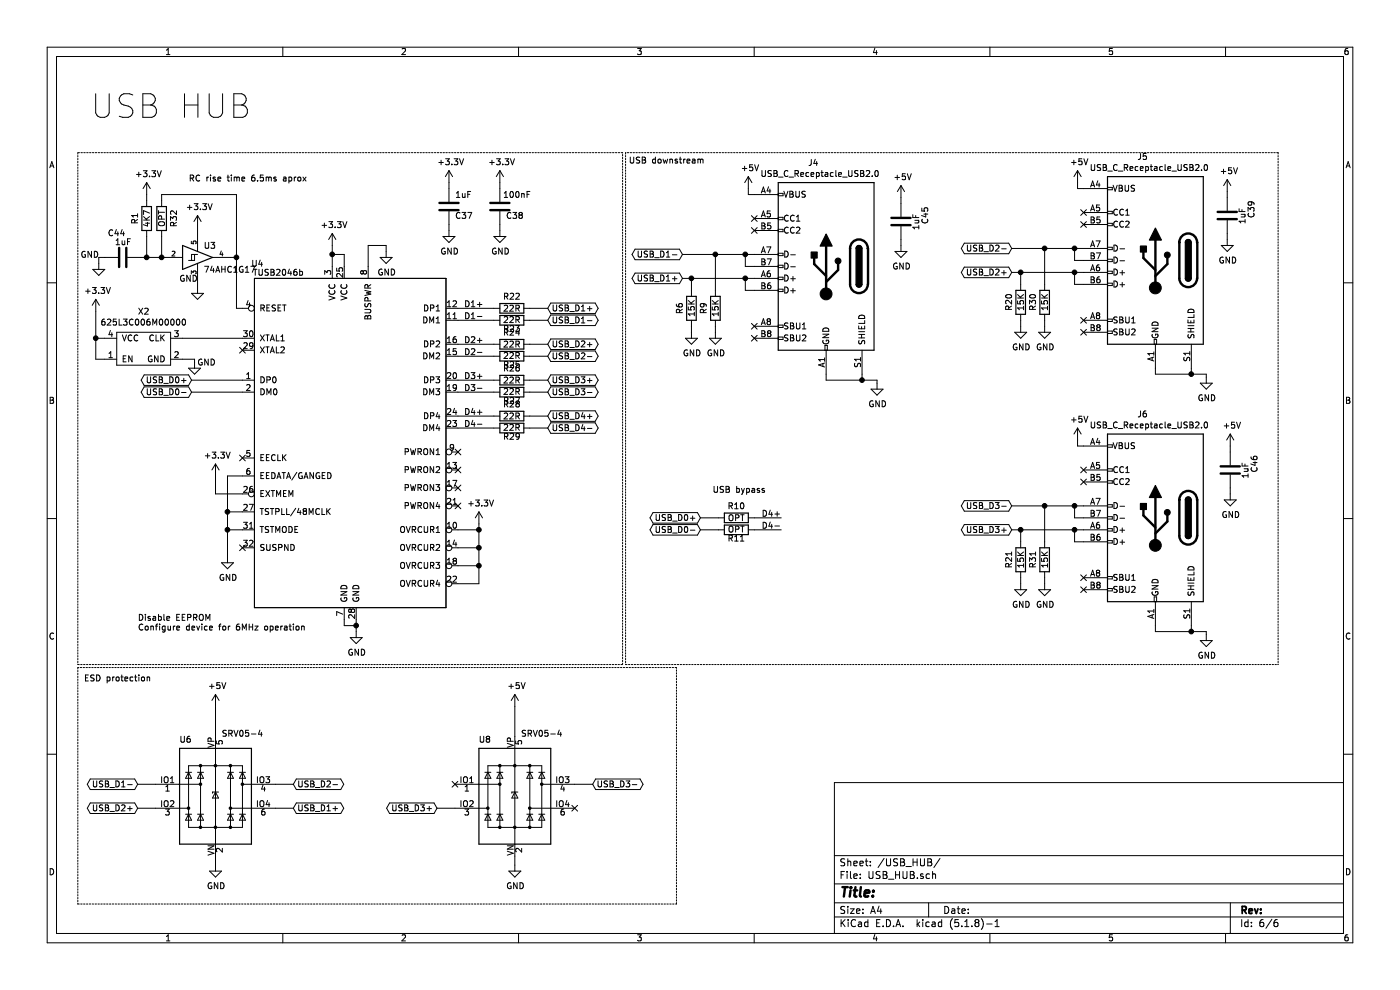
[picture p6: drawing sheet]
EESchema Schematic File Version 4
EELAYER 30 0
EELAYER END
$Descr A4 11693 8268
encoding utf-8
Sheet 6 6
Title ""
Date ""
Rev ""
Comp ""
Comment1 ""
Comment2 ""
Comment3 ""
Comment4 ""
$EndDescr
Text Notes 750  1000 0    197  ~ 0
USB HUB
$Comp
L power:+3.3V #PWR?
U 1 1
P 2775 2050
AR Path="/6114D32E/624972C2" Ref="#PWR?"  Part="1" 
AR Path="/6247A5CE/624972C2" Ref="#PWR0185"  Part="1" 
F 0 "#PWR0185" H 2775 1900 50  0001 C CNN
F 1 "+3.3V" H 2790 2223 50  0000 C CNN
F 2 "" H 2775 2050 50  0001 C CNN
F 3 "" H 2775 2050 50  0001 C CNN
	1    2775 2050
	1    0    0    -1  
$EndComp
Wire Wire Line
	2775 2125 2775 2225
Wire Wire Line
	2875 2125 2875 2225
Text GLabel 1600 3275 0    50   BiDi ~ 0
USB_D0-
Text GLabel 1600 3175 0    50   BiDi ~ 0
USB_D0+
Wire Wire Line
	1600 3175 2025 3175
Wire Wire Line
	2025 3275 1600 3275
Wire Wire Line
	2875 2125 2775 2125
$Comp
L power:GND #PWR?
U 1 1
P 2975 5275
AR Path="/6114D32E/624972ED" Ref="#PWR?"  Part="1" 
AR Path="/6247A5CE/624972ED" Ref="#PWR0187"  Part="1" 
F 0 "#PWR0187" H 2975 5025 50  0001 C CNN
F 1 "GND" H 2980 5102 50  0000 C CNN
F 2 "" H 2975 5275 50  0001 C CNN
F 3 "" H 2975 5275 50  0001 C CNN
	1    2975 5275
	1    0    0    -1  
$EndComp
Wire Wire Line
	2875 5175 2875 5225
Wire Wire Line
	2875 5225 2975 5225
Wire Wire Line
	2975 5225 2975 5275
Wire Wire Line
	2975 5225 2975 5175
Connection ~ 2975 5225
$Comp
L power:+3.3V #PWR?
U 1 1
P 1800 3975
AR Path="/6114D32E/624972F8" Ref="#PWR?"  Part="1" 
AR Path="/6247A5CE/624972F8" Ref="#PWR0188"  Part="1" 
F 0 "#PWR0188" H 1800 3825 50  0001 C CNN
F 1 "+3.3V" H 1815 4148 50  0000 C CNN
F 2 "" H 1800 3975 50  0001 C CNN
F 3 "" H 1800 3975 50  0001 C CNN
	1    1800 3975
	1    0    0    -1  
$EndComp
Wire Wire Line
	2025 4125 1800 4125
$Comp
L custom_parts_library:TUSB2046b U?
U 1 1
P 2125 5075
AR Path="/6114D32E/62497307" Ref="U?"  Part="1" 
AR Path="/6247A5CE/62497307" Ref="U4"  Part="1" 
F 0 "U4" H 2150 7950 50  0000 C CNN
F 1 "TUSB2046b" H 2325 7875 50  0000 C CNN
F 2 "custom_footprint_library:TUSB2046b" H 2125 7975 50  0001 C CNN
F 3 "" H 2125 7975 50  0001 C CNN
	1    2125 5075
	1    0    0    -1  
$EndComp
NoConn ~ 2025 4575
NoConn ~ 2025 3825
$Comp
L power:GND #PWR?
U 1 1
P 1900 4650
AR Path="/6114D32E/6249731E" Ref="#PWR?"  Part="1" 
AR Path="/6247A5CE/6249731E" Ref="#PWR0190"  Part="1" 
F 0 "#PWR0190" H 1900 4400 50  0001 C CNN
F 1 "GND" H 1905 4477 50  0000 C CNN
F 2 "" H 1900 4650 50  0001 C CNN
F 3 "" H 1900 4650 50  0001 C CNN
	1    1900 4650
	1    0    0    -1  
$EndComp
Wire Wire Line
	1900 4650 1900 4425
Wire Wire Line
	1900 4425 2025 4425
Wire Wire Line
	1900 4275 1900 4425
Connection ~ 1900 4425
Text Notes 1150 5275 0    50   ~ 0
Disable EEPROM\nConfigure device for 6MHz operation
$Comp
L Device:R R?
U 1 1
P 4275 2675
AR Path="/6114D32E/62497343" Ref="R?"  Part="1" 
AR Path="/6247A5CE/62497343" Ref="R23"  Part="1" 
F 0 "R23" V 4200 2675 50  0000 C CNN
F 1 "22R" V 4275 2675 50  0000 C CNN
F 2 "resistor_smd:R_0603_1608Metric" V 4205 2675 50  0001 C CNN
F 3 "~" H 4275 2675 50  0001 C CNN
	1    4275 2675
	0    1    -1   0   
$EndComp
Wire Wire Line
	3825 2575 4125 2575
Wire Wire Line
	3825 2675 4125 2675
Wire Wire Line
	4425 2575 4575 2575
Wire Wire Line
	4425 2675 4575 2675
$Comp
L Device:R R?
U 1 1
P 4275 2875
AR Path="/6114D32E/6249734F" Ref="R?"  Part="1" 
AR Path="/6247A5CE/6249734F" Ref="R24"  Part="1" 
F 0 "R24" V 4175 2875 50  0000 C CNN
F 1 "22R" V 4275 2875 50  0000 C CNN
F 2 "resistor_smd:R_0603_1608Metric" V 4205 2875 50  0001 C CNN
F 3 "~" H 4275 2875 50  0001 C CNN
	1    4275 2875
	0    1    1    0   
$EndComp
$Comp
L Device:R R?
U 1 1
P 4275 2975
AR Path="/6114D32E/62497355" Ref="R?"  Part="1" 
AR Path="/6247A5CE/62497355" Ref="R25"  Part="1" 
F 0 "R25" V 4200 2975 50  0000 C CNN
F 1 "22R" V 4275 2975 50  0000 C CNN
F 2 "resistor_smd:R_0603_1608Metric" V 4205 2975 50  0001 C CNN
F 3 "~" H 4275 2975 50  0001 C CNN
	1    4275 2975
	0    1    -1   0   
$EndComp
Wire Wire Line
	3825 2875 4125 2875
Wire Wire Line
	3825 2975 4125 2975
Wire Wire Line
	4425 2875 4575 2875
Wire Wire Line
	4425 2975 4575 2975
$Comp
L Device:R R?
U 1 1
P 4275 3175
AR Path="/6114D32E/62497361" Ref="R?"  Part="1" 
AR Path="/6247A5CE/62497361" Ref="R26"  Part="1" 
F 0 "R26" V 4175 3175 50  0000 C CNN
F 1 "22R" V 4275 3175 50  0000 C CNN
F 2 "resistor_smd:R_0603_1608Metric" V 4205 3175 50  0001 C CNN
F 3 "~" H 4275 3175 50  0001 C CNN
	1    4275 3175
	0    1    1    0   
$EndComp
$Comp
L Device:R R?
U 1 1
P 4275 3275
AR Path="/6114D32E/62497367" Ref="R?"  Part="1" 
AR Path="/6247A5CE/62497367" Ref="R27"  Part="1" 
F 0 "R27" V 4200 3275 50  0000 C CNN
F 1 "22R" V 4275 3275 50  0000 C CNN
F 2 "resistor_smd:R_0603_1608Metric" V 4205 3275 50  0001 C CNN
F 3 "~" H 4275 3275 50  0001 C CNN
	1    4275 3275
	0    1    -1   0   
$EndComp
Wire Wire Line
	3825 3175 4125 3175
Wire Wire Line
	3825 3275 4125 3275
Wire Wire Line
	4425 3175 4575 3175
Wire Wire Line
	4425 3275 4575 3275
Text GLabel 4575 3475 2    50   BiDi ~ 0
USB_D4+
$Comp
L Device:R R?
U 1 1
P 4275 3475
AR Path="/6114D32E/62497373" Ref="R?"  Part="1" 
AR Path="/6247A5CE/62497373" Ref="R28"  Part="1" 
F 0 "R28" V 4175 3475 50  0000 C CNN
F 1 "22R" V 4275 3475 50  0000 C CNN
F 2 "resistor_smd:R_0603_1608Metric" V 4205 3475 50  0001 C CNN
F 3 "~" H 4275 3475 50  0001 C CNN
	1    4275 3475
	0    1    1    0   
$EndComp
$Comp
L Device:R R?
U 1 1
P 4275 3575
AR Path="/6114D32E/62497379" Ref="R?"  Part="1" 
AR Path="/6247A5CE/62497379" Ref="R29"  Part="1" 
F 0 "R29" V 4200 3575 50  0000 C CNN
F 1 "22R" V 4275 3575 50  0000 C CNN
F 2 "resistor_smd:R_0603_1608Metric" V 4205 3575 50  0001 C CNN
F 3 "~" H 4275 3575 50  0001 C CNN
	1    4275 3575
	0    1    -1   0   
$EndComp
Wire Wire Line
	3825 3475 4125 3475
Wire Wire Line
	3825 3575 4125 3575
Wire Wire Line
	4425 3475 4575 3475
Wire Wire Line
	4425 3575 4575 3575
Text Label 3875 2575 0    50   ~ 0
D1+
Text Label 3875 2675 0    50   ~ 0
D1-
Text Label 3875 2875 0    50   ~ 0
D2+
Text Label 3875 2975 0    50   ~ 0
D2-
Text Label 3875 3175 0    50   ~ 0
D3+
Text Label 3875 3275 0    50   ~ 0
D3-
Text Label 3875 3475 0    50   ~ 0
D4+
Text Label 3875 3575 0    50   ~ 0
D4-
$Comp
L Connector:USB_C_Receptacle_USB2.0 J?
U 1 1
P 6900 2225
AR Path="/6114D32E/624A391B" Ref="J?"  Part="1" 
AR Path="/6247A5CE/624A391B" Ref="J4"  Part="1" 
F 0 "J4" H 7007 3092 50  0000 C CNN
F 1 "USB_C_Receptacle_USB2.0" H 6950 3000 50  0000 C CNN
F 2 "Connector_USB:USB_C_Receptacle_GCT_USB4085" H 7050 2225 50  0001 C CNN
F 3 "https://www.usb.org/sites/default/files/documents/usb_type-c.zip" H 7050 2225 50  0001 C CNN
	1    6900 2225
	-1   0    0    -1  
$EndComp
$Comp
L Power_Protection:SRV05-4 U?
U 1 1
P 1800 6650
AR Path="/6114D32E/624A3975" Ref="U?"  Part="1" 
AR Path="/6247A5CE/624A3975" Ref="U6"  Part="1" 
F 0 "U6" H 1550 7125 50  0000 C CNN
F 1 "SRV05-4" H 2025 7175 50  0000 C CNN
F 2 "Package_TO_SOT_SMD:SOT-23-6" H 2500 6200 50  0001 C CNN
F 3 "http://www.onsemi.com/pub/Collateral/SRV05-4-D.PDF" H 1800 6650 50  0001 C CNN
	1    1800 6650
	1    0    0    -1  
$EndComp
$Comp
L Connector:USB_C_Receptacle_USB2.0 J?
U 1 1
P 9650 2175
AR Path="/6114D32E/624CC09C" Ref="J?"  Part="1" 
AR Path="/6247A5CE/624CC09C" Ref="J5"  Part="1" 
F 0 "J5" H 9757 3042 50  0000 C CNN
F 1 "USB_C_Receptacle_USB2.0" H 9700 2950 50  0000 C CNN
F 2 "Connector_USB:USB_C_Receptacle_GCT_USB4085" H 9800 2175 50  0001 C CNN
F 3 "https://www.usb.org/sites/default/files/documents/usb_type-c.zip" H 9800 2175 50  0001 C CNN
	1    9650 2175
	-1   0    0    -1  
$EndComp
$Comp
L Connector:USB_C_Receptacle_USB2.0 J?
U 1 1
P 9650 4325
AR Path="/6114D32E/624CD6C9" Ref="J?"  Part="1" 
AR Path="/6247A5CE/624CD6C9" Ref="J6"  Part="1" 
F 0 "J6" H 9757 5192 50  0000 C CNN
F 1 "USB_C_Receptacle_USB2.0" H 9700 5100 50  0000 C CNN
F 2 "Connector_USB:USB_C_Receptacle_GCT_USB4085" H 9800 4325 50  0001 C CNN
F 3 "https://www.usb.org/sites/default/files/documents/usb_type-c.zip" H 9800 4325 50  0001 C CNN
	1    9650 4325
	-1   0    0    -1  
$EndComp
Wire Wire Line
	6300 2425 6225 2425
Wire Wire Line
	6225 2425 6225 2325
Wire Wire Line
	6225 2325 6300 2325
Wire Wire Line
	6300 2225 6225 2225
Wire Wire Line
	6225 2225 6225 2125
Wire Wire Line
	6225 2125 6300 2125
Wire Wire Line
	5700 2125 5975 2125
Connection ~ 6225 2125
Wire Wire Line
	5700 2325 5775 2325
Connection ~ 6225 2325
NoConn ~ 6300 2725
NoConn ~ 6300 2825
$Comp
L power:GND #PWR?
U 1 1
P 7325 3200
AR Path="/6114D32E/611BBF24" Ref="#PWR?"  Part="1" 
AR Path="/6247A5CE/611BBF24" Ref="#PWR0192"  Part="1" 
F 0 "#PWR0192" H 7325 2950 50  0001 C CNN
F 1 "GND" H 7330 3027 50  0000 C CNN
F 2 "" H 7325 3200 50  0001 C CNN
F 3 "" H 7325 3200 50  0001 C CNN
	1    7325 3200
	1    0    0    -1  
$EndComp
Wire Wire Line
	6900 3125 6900 3175
Wire Wire Line
	7200 3125 7200 3175
Wire Wire Line
	6900 3175 7200 3175
Connection ~ 7200 3175
Wire Wire Line
	7200 3175 7325 3175
Wire Wire Line
	7325 3200 7325 3175
$Comp
L power:GND #PWR?
U 1 1
P 10075 3150
AR Path="/6114D32E/611D3639" Ref="#PWR?"  Part="1" 
AR Path="/6247A5CE/611D3639" Ref="#PWR0195"  Part="1" 
F 0 "#PWR0195" H 10075 2900 50  0001 C CNN
F 1 "GND" H 10080 2977 50  0000 C CNN
F 2 "" H 10075 3150 50  0001 C CNN
F 3 "" H 10075 3150 50  0001 C CNN
	1    10075 3150
	1    0    0    -1  
$EndComp
Wire Wire Line
	9650 3075 9650 3125
Wire Wire Line
	9950 3075 9950 3125
Wire Wire Line
	9650 3125 9950 3125
Connection ~ 9950 3125
Wire Wire Line
	9950 3125 10075 3125
Wire Wire Line
	10075 3150 10075 3125
$Comp
L power:GND #PWR?
U 1 1
P 10075 5300
AR Path="/6114D32E/611D61D5" Ref="#PWR?"  Part="1" 
AR Path="/6247A5CE/611D61D5" Ref="#PWR0196"  Part="1" 
F 0 "#PWR0196" H 10075 5050 50  0001 C CNN
F 1 "GND" H 10080 5127 50  0000 C CNN
F 2 "" H 10075 5300 50  0001 C CNN
F 3 "" H 10075 5300 50  0001 C CNN
	1    10075 5300
	1    0    0    -1  
$EndComp
Wire Wire Line
	9650 5225 9650 5275
Wire Wire Line
	9950 5225 9950 5275
Wire Wire Line
	9650 5275 9950 5275
Connection ~ 9950 5275
Wire Wire Line
	9950 5275 10075 5275
Wire Wire Line
	10075 5300 10075 5275
NoConn ~ 9050 4925
NoConn ~ 9050 4825
NoConn ~ 9050 2675
NoConn ~ 9050 2775
Wire Wire Line
	9050 2375 8975 2375
Wire Wire Line
	8975 2375 8975 2275
Wire Wire Line
	8975 2275 9050 2275
Wire Wire Line
	9050 2175 8975 2175
Wire Wire Line
	8975 2175 8975 2075
Wire Wire Line
	8975 2075 9050 2075
Wire Wire Line
	8450 2075 8725 2075
Connection ~ 8975 2075
Wire Wire Line
	8450 2275 8525 2275
Connection ~ 8975 2275
Wire Wire Line
	9050 4525 8975 4525
Wire Wire Line
	8975 4525 8975 4425
Wire Wire Line
	8975 4425 9050 4425
Wire Wire Line
	9050 4325 8975 4325
Wire Wire Line
	8975 4325 8975 4225
Wire Wire Line
	8975 4225 9050 4225
Wire Wire Line
	8450 4225 8725 4225
Connection ~ 8975 4225
Wire Wire Line
	8450 4425 8525 4425
Connection ~ 8975 4425
$Comp
L power:GND #PWR?
U 1 1
P 1800 7225
AR Path="/6114D32E/612486D5" Ref="#PWR?"  Part="1" 
AR Path="/6247A5CE/612486D5" Ref="#PWR0197"  Part="1" 
F 0 "#PWR0197" H 1800 6975 50  0001 C CNN
F 1 "GND" H 1805 7052 50  0000 C CNN
F 2 "" H 1800 7225 50  0001 C CNN
F 3 "" H 1800 7225 50  0001 C CNN
	1    1800 7225
	1    0    0    -1  
$EndComp
Wire Wire Line
	1800 7225 1800 7150
$Comp
L power:GND #PWR?
U 1 1
P 4300 7225
AR Path="/6114D32E/61250FCD" Ref="#PWR?"  Part="1" 
AR Path="/6247A5CE/61250FCD" Ref="#PWR0199"  Part="1" 
F 0 "#PWR0199" H 4300 6975 50  0001 C CNN
F 1 "GND" H 4305 7052 50  0000 C CNN
F 2 "" H 4300 7225 50  0001 C CNN
F 3 "" H 4300 7225 50  0001 C CNN
	1    4300 7225
	1    0    0    -1  
$EndComp
Wire Wire Line
	4300 7225 4300 7150
Wire Wire Line
	1300 6550 1150 6550
Wire Wire Line
	2300 6750 2450 6750
Wire Wire Line
	2300 6550 2450 6550
Wire Wire Line
	4800 6550 4950 6550
Wire Wire Line
	3800 6750 3650 6750
$Comp
L custom_parts_library:625L3C006M00000 X2
U 1 1
P 1200 2900
F 0 "X2" H 1200 3200 50  0000 C CNN
F 1 "625L3C006M00000" H 1200 3109 50  0000 C CNN
F 2 "custom_footprint_library:625L3C006M00000" H 820 3215 50  0001 C CNN
F 3 "" H 820 3215 50  0001 C CNN
	1    1200 2900
	1    0    0    -1  
$EndComp
Wire Wire Line
	1525 2825 2025 2825
NoConn ~ 2025 2925
$Comp
L power:+3.3V #PWR?
U 1 1
P 800 2600
AR Path="/6114D32E/6129B5CF" Ref="#PWR?"  Part="1" 
AR Path="/6247A5CE/6129B5CF" Ref="#PWR016"  Part="1" 
F 0 "#PWR016" H 800 2450 50  0001 C CNN
F 1 "+3.3V" H 815 2773 50  0000 C CNN
F 2 "" H 800 2600 50  0001 C CNN
F 3 "" H 800 2600 50  0001 C CNN
	1    800  2600
	1    0    0    -1  
$EndComp
Wire Wire Line
	800  2825 875  2825
$Comp
L power:GND #PWR?
U 1 1
P 1625 3025
AR Path="/6114D32E/612B274E" Ref="#PWR?"  Part="1" 
AR Path="/6247A5CE/612B274E" Ref="#PWR017"  Part="1" 
F 0 "#PWR017" H 1625 2775 50  0001 C CNN
F 1 "GND" H 1725 3025 50  0000 C CNN
F 2 "" H 1625 3025 50  0001 C CNN
F 3 "" H 1625 3025 50  0001 C CNN
	1    1625 3025
	1    0    0    -1  
$EndComp
Wire Wire Line
	1525 3000 1625 3000
Wire Wire Line
	1625 3000 1625 3025
NoConn ~ 3825 4225
Wire Wire Line
	800  2600 800  2825
Wire Wire Line
	875  3000 800  3000
Wire Wire Line
	800  3000 800  2825
Connection ~ 800  2825
$Comp
L power:+3.3V #PWR?
U 1 1
P 4000 4375
AR Path="/6114D32E/61BEF267" Ref="#PWR?"  Part="1" 
AR Path="/6247A5CE/61BEF267" Ref="#PWR0149"  Part="1" 
F 0 "#PWR0149" H 4000 4225 50  0001 C CNN
F 1 "+3.3V" H 4015 4548 50  0000 C CNN
F 2 "" H 4000 4375 50  0001 C CNN
F 3 "" H 4000 4375 50  0001 C CNN
	1    4000 4375
	1    0    0    -1  
$EndComp
$Comp
L Device:C C?
U 1 1
P 1025 2150
AR Path="/61D5DC51" Ref="C?"  Part="1" 
AR Path="/60D44BDB/61D5DC51" Ref="C?"  Part="1" 
AR Path="/62022D96/61D5DC51" Ref="C?"  Part="1" 
AR Path="/6247A5CE/61D5DC51" Ref="C44"  Part="1" 
F 0 "C44" V 1225 2125 50  0000 L CNN
F 1 "1uF" V 1150 2075 50  0000 L CNN
F 2 "Capacitor_smd:C_0603_1608Metric" H 1063 2000 50  0001 C CNN
F 3 "~" H 1025 2150 50  0001 C CNN
	1    1025 2150
	0    -1   -1   0   
$EndComp
$Comp
L Device:R R?
U 1 1
P 1225 1825
AR Path="/6114D32E/61D630DD" Ref="R?"  Part="1" 
AR Path="/6247A5CE/61D630DD" Ref="R1"  Part="1" 
F 0 "R1" V 1125 1825 50  0000 C CNN
F 1 "4K7" V 1225 1825 50  0000 C CNN
F 2 "resistor_smd:R_0603_1608Metric" V 1155 1825 50  0001 C CNN
F 3 "~" H 1225 1825 50  0001 C CNN
	1    1225 1825
	1    0    0    1   
$EndComp
Wire Wire Line
	1175 2150 1225 2150
Wire Wire Line
	1225 1975 1225 2150
Connection ~ 1225 2150
$Comp
L power:+3.3V #PWR?
U 1 1
P 1225 1625
AR Path="/6114D32E/61D6EEE5" Ref="#PWR?"  Part="1" 
AR Path="/6247A5CE/61D6EEE5" Ref="#PWR0186"  Part="1" 
F 0 "#PWR0186" H 1225 1475 50  0001 C CNN
F 1 "+3.3V" H 1240 1798 50  0000 C CNN
F 2 "" H 1225 1625 50  0001 C CNN
F 3 "" H 1225 1625 50  0001 C CNN
	1    1225 1625
	1    0    0    -1  
$EndComp
Wire Wire Line
	1225 1625 1225 1675
$Comp
L power:GND #PWR?
U 1 1
P 825 2200
AR Path="/6114D32E/61D75420" Ref="#PWR?"  Part="1" 
AR Path="/6247A5CE/61D75420" Ref="#PWR0240"  Part="1" 
F 0 "#PWR0240" H 825 1950 50  0001 C CNN
F 1 "GND" H 750 2275 50  0000 C CNN
F 2 "" H 825 2200 50  0001 C CNN
F 3 "" H 825 2200 50  0001 C CNN
	1    825  2200
	1    0    0    -1  
$EndComp
Wire Wire Line
	825  2200 825  2150
Wire Wire Line
	825  2150 875  2150
Text Notes 1575 1525 0    50   ~ 0
RC rise time 6.5ms aprox
Text GLabel 4575 3575 2    50   BiDi ~ 0
USB_D4-
Text GLabel 4575 2575 2    50   BiDi ~ 0
USB_D1+
Text GLabel 4575 2675 2    50   BiDi ~ 0
USB_D1-
Text GLabel 4575 2875 2    50   BiDi ~ 0
USB_D2+
Text GLabel 4575 2975 2    50   BiDi ~ 0
USB_D2-
Text GLabel 4575 3175 2    50   BiDi ~ 0
USB_D3+
Text GLabel 4575 3275 2    50   BiDi ~ 0
USB_D3-
Text GLabel 5700 2325 0    50   BiDi ~ 0
USB_D1+
Text GLabel 5700 2125 0    50   BiDi ~ 0
USB_D1-
Text GLabel 8450 2275 0    50   BiDi ~ 0
USB_D2+
Text GLabel 8450 2075 0    50   BiDi ~ 0
USB_D2-
Text GLabel 8450 4425 0    50   BiDi ~ 0
USB_D3+
Text GLabel 8450 4225 0    50   BiDi ~ 0
USB_D3-
Text GLabel 2450 6750 2    50   BiDi ~ 0
USB_D1+
Text GLabel 1150 6550 0    50   BiDi ~ 0
USB_D1-
Text GLabel 2450 6550 2    50   BiDi ~ 0
USB_D2-
Text GLabel 3650 6750 0    50   BiDi ~ 0
USB_D3+
Text GLabel 4950 6550 2    50   BiDi ~ 0
USB_D3-
$Comp
L Power_Protection:SRV05-4 U?
U 1 1
P 4300 6650
AR Path="/6114D32E/61242FBB" Ref="U?"  Part="1" 
AR Path="/6247A5CE/61242FBB" Ref="U8"  Part="1" 
F 0 "U8" H 4050 7125 50  0000 C CNN
F 1 "SRV05-4" H 4525 7175 50  0000 C CNN
F 2 "Package_TO_SOT_SMD:SOT-23-6" H 5000 6200 50  0001 C CNN
F 3 "http://www.onsemi.com/pub/Collateral/SRV05-4-D.PDF" H 4300 6650 50  0001 C CNN
	1    4300 6650
	1    0    0    -1  
$EndComp
NoConn ~ 4800 6750
NoConn ~ 3800 6550
Wire Wire Line
	3825 4875 4000 4875
Wire Wire Line
	4000 4875 4000 4725
Wire Wire Line
	3825 4725 4000 4725
Connection ~ 4000 4725
Wire Wire Line
	3825 4575 4000 4575
Wire Wire Line
	4000 4375 4000 4425
Connection ~ 4000 4575
Wire Wire Line
	4000 4575 4000 4725
Wire Wire Line
	3825 4425 4000 4425
Connection ~ 4000 4425
Wire Wire Line
	4000 4425 4000 4575
NoConn ~ 3825 3775
NoConn ~ 3825 3925
NoConn ~ 3825 4075
$Comp
L power:+5V #PWR?
U 1 1
P 1800 5900
AR Path="/61FE17A4" Ref="#PWR?"  Part="1" 
AR Path="/60D44BDB/61FE17A4" Ref="#PWR?"  Part="1" 
AR Path="/60D99CF5/61FE17A4" Ref="#PWR?"  Part="1" 
AR Path="/6114D32E/61FE17A4" Ref="#PWR?"  Part="1" 
AR Path="/6247A5CE/61FE17A4" Ref="#PWR022"  Part="1" 
F 0 "#PWR022" H 1800 5750 50  0001 C CNN
F 1 "+5V" H 1815 6073 50  0000 C CNN
F 2 "" H 1800 5900 50  0001 C CNN
F 3 "" H 1800 5900 50  0001 C CNN
	1    1800 5900
	1    0    0    -1  
$EndComp
$Comp
L power:+5V #PWR?
U 1 1
P 4300 5900
AR Path="/61FEA2EC" Ref="#PWR?"  Part="1" 
AR Path="/60D44BDB/61FEA2EC" Ref="#PWR?"  Part="1" 
AR Path="/60D99CF5/61FEA2EC" Ref="#PWR?"  Part="1" 
AR Path="/6114D32E/61FEA2EC" Ref="#PWR?"  Part="1" 
AR Path="/6247A5CE/61FEA2EC" Ref="#PWR024"  Part="1" 
F 0 "#PWR024" H 4300 5750 50  0001 C CNN
F 1 "+5V" H 4315 6073 50  0000 C CNN
F 2 "" H 4300 5900 50  0001 C CNN
F 3 "" H 4300 5900 50  0001 C CNN
	1    4300 5900
	1    0    0    -1  
$EndComp
$Comp
L power:+5V #PWR?
U 1 1
P 6250 1575
AR Path="/61FEEF0F" Ref="#PWR?"  Part="1" 
AR Path="/60D44BDB/61FEEF0F" Ref="#PWR?"  Part="1" 
AR Path="/60D99CF5/61FEEF0F" Ref="#PWR?"  Part="1" 
AR Path="/6114D32E/61FEEF0F" Ref="#PWR?"  Part="1" 
AR Path="/6247A5CE/61FEEF0F" Ref="#PWR025"  Part="1" 
F 0 "#PWR025" H 6250 1425 50  0001 C CNN
F 1 "+5V" H 6265 1748 50  0000 C CNN
F 2 "" H 6250 1575 50  0001 C CNN
F 3 "" H 6250 1575 50  0001 C CNN
	1    6250 1575
	1    0    0    -1  
$EndComp
Wire Wire Line
	6250 1575 6250 1625
Wire Wire Line
	6250 1625 6300 1625
$Comp
L power:+5V #PWR?
U 1 1
P 9000 1525
AR Path="/61FF7BC1" Ref="#PWR?"  Part="1" 
AR Path="/60D44BDB/61FF7BC1" Ref="#PWR?"  Part="1" 
AR Path="/60D99CF5/61FF7BC1" Ref="#PWR?"  Part="1" 
AR Path="/6114D32E/61FF7BC1" Ref="#PWR?"  Part="1" 
AR Path="/6247A5CE/61FF7BC1" Ref="#PWR037"  Part="1" 
F 0 "#PWR037" H 9000 1375 50  0001 C CNN
F 1 "+5V" H 9015 1698 50  0000 C CNN
F 2 "" H 9000 1525 50  0001 C CNN
F 3 "" H 9000 1525 50  0001 C CNN
	1    9000 1525
	1    0    0    -1  
$EndComp
Wire Wire Line
	9000 1525 9000 1575
Wire Wire Line
	9000 1575 9050 1575
$Comp
L power:+5V #PWR?
U 1 1
P 9000 3675
AR Path="/61FFC3AF" Ref="#PWR?"  Part="1" 
AR Path="/60D44BDB/61FFC3AF" Ref="#PWR?"  Part="1" 
AR Path="/60D99CF5/61FFC3AF" Ref="#PWR?"  Part="1" 
AR Path="/6114D32E/61FFC3AF" Ref="#PWR?"  Part="1" 
AR Path="/6247A5CE/61FFC3AF" Ref="#PWR038"  Part="1" 
F 0 "#PWR038" H 9000 3525 50  0001 C CNN
F 1 "+5V" H 9015 3848 50  0000 C CNN
F 2 "" H 9000 3675 50  0001 C CNN
F 3 "" H 9000 3675 50  0001 C CNN
	1    9000 3675
	1    0    0    -1  
$EndComp
Wire Wire Line
	9000 3675 9000 3725
Wire Wire Line
	9000 3725 9050 3725
Wire Wire Line
	4300 5900 4300 6150
Wire Wire Line
	1800 5900 1800 6150
$Comp
L Device:C C?
U 1 1
P 7525 1850
AR Path="/6201AD7D" Ref="C?"  Part="1" 
AR Path="/60D44BDB/6201AD7D" Ref="C?"  Part="1" 
AR Path="/62022D96/6201AD7D" Ref="C?"  Part="1" 
AR Path="/6247A5CE/6201AD7D" Ref="C45"  Part="1" 
F 0 "C45" V 7725 1825 50  0000 L CNN
F 1 "1uF" V 7650 1775 50  0000 L CNN
F 2 "Capacitor_smd:C_0603_1608Metric" H 7563 1700 50  0001 C CNN
F 3 "~" H 7525 1850 50  0001 C CNN
	1    7525 1850
	1    0    0    -1  
$EndComp
$Comp
L power:+5V #PWR?
U 1 1
P 7525 1650
AR Path="/6201E75A" Ref="#PWR?"  Part="1" 
AR Path="/60D44BDB/6201E75A" Ref="#PWR?"  Part="1" 
AR Path="/60D99CF5/6201E75A" Ref="#PWR?"  Part="1" 
AR Path="/6114D32E/6201E75A" Ref="#PWR?"  Part="1" 
AR Path="/6247A5CE/6201E75A" Ref="#PWR043"  Part="1" 
F 0 "#PWR043" H 7525 1500 50  0001 C CNN
F 1 "+5V" H 7540 1823 50  0000 C CNN
F 2 "" H 7525 1650 50  0001 C CNN
F 3 "" H 7525 1650 50  0001 C CNN
	1    7525 1650
	1    0    0    -1  
$EndComp
Wire Wire Line
	7525 1650 7525 1700
$Comp
L power:GND #PWR?
U 1 1
P 7525 2050
AR Path="/6114D32E/62022C04" Ref="#PWR?"  Part="1" 
AR Path="/6247A5CE/62022C04" Ref="#PWR044"  Part="1" 
F 0 "#PWR044" H 7525 1800 50  0001 C CNN
F 1 "GND" H 7530 1877 50  0000 C CNN
F 2 "" H 7525 2050 50  0001 C CNN
F 3 "" H 7525 2050 50  0001 C CNN
	1    7525 2050
	1    0    0    -1  
$EndComp
Wire Wire Line
	7525 2050 7525 2000
$Comp
L Device:C C?
U 1 1
P 10250 1800
AR Path="/6202CE45" Ref="C?"  Part="1" 
AR Path="/60D44BDB/6202CE45" Ref="C?"  Part="1" 
AR Path="/62022D96/6202CE45" Ref="C?"  Part="1" 
AR Path="/6247A5CE/6202CE45" Ref="C39"  Part="1" 
F 0 "C39" V 10450 1775 50  0000 L CNN
F 1 "1uF" V 10375 1725 50  0000 L CNN
F 2 "Capacitor_smd:C_0603_1608Metric" H 10288 1650 50  0001 C CNN
F 3 "~" H 10250 1800 50  0001 C CNN
	1    10250 1800
	1    0    0    -1  
$EndComp
$Comp
L power:+5V #PWR?
U 1 1
P 10250 1600
AR Path="/6202CE4B" Ref="#PWR?"  Part="1" 
AR Path="/60D44BDB/6202CE4B" Ref="#PWR?"  Part="1" 
AR Path="/60D99CF5/6202CE4B" Ref="#PWR?"  Part="1" 
AR Path="/6114D32E/6202CE4B" Ref="#PWR?"  Part="1" 
AR Path="/6247A5CE/6202CE4B" Ref="#PWR039"  Part="1" 
F 0 "#PWR039" H 10250 1450 50  0001 C CNN
F 1 "+5V" H 10265 1773 50  0000 C CNN
F 2 "" H 10250 1600 50  0001 C CNN
F 3 "" H 10250 1600 50  0001 C CNN
	1    10250 1600
	1    0    0    -1  
$EndComp
Wire Wire Line
	10250 1600 10250 1650
$Comp
L power:GND #PWR?
U 1 1
P 10250 2000
AR Path="/6114D32E/6202CE52" Ref="#PWR?"  Part="1" 
AR Path="/6247A5CE/6202CE52" Ref="#PWR040"  Part="1" 
F 0 "#PWR040" H 10250 1750 50  0001 C CNN
F 1 "GND" H 10255 1827 50  0000 C CNN
F 2 "" H 10250 2000 50  0001 C CNN
F 3 "" H 10250 2000 50  0001 C CNN
	1    10250 2000
	1    0    0    -1  
$EndComp
Wire Wire Line
	10250 2000 10250 1950
$Comp
L Device:C C?
U 1 1
P 10275 3925
AR Path="/6203112A" Ref="C?"  Part="1" 
AR Path="/60D44BDB/6203112A" Ref="C?"  Part="1" 
AR Path="/62022D96/6203112A" Ref="C?"  Part="1" 
AR Path="/6247A5CE/6203112A" Ref="C46"  Part="1" 
F 0 "C46" V 10475 3900 50  0000 L CNN
F 1 "1uF" V 10400 3850 50  0000 L CNN
F 2 "Capacitor_smd:C_0603_1608Metric" H 10313 3775 50  0001 C CNN
F 3 "~" H 10275 3925 50  0001 C CNN
	1    10275 3925
	1    0    0    -1  
$EndComp
$Comp
L power:+5V #PWR?
U 1 1
P 10275 3725
AR Path="/62031130" Ref="#PWR?"  Part="1" 
AR Path="/60D44BDB/62031130" Ref="#PWR?"  Part="1" 
AR Path="/60D99CF5/62031130" Ref="#PWR?"  Part="1" 
AR Path="/6114D32E/62031130" Ref="#PWR?"  Part="1" 
AR Path="/6247A5CE/62031130" Ref="#PWR045"  Part="1" 
F 0 "#PWR045" H 10275 3575 50  0001 C CNN
F 1 "+5V" H 10290 3898 50  0000 C CNN
F 2 "" H 10275 3725 50  0001 C CNN
F 3 "" H 10275 3725 50  0001 C CNN
	1    10275 3725
	1    0    0    -1  
$EndComp
Wire Wire Line
	10275 3725 10275 3775
$Comp
L power:GND #PWR?
U 1 1
P 10275 4125
AR Path="/6114D32E/62031137" Ref="#PWR?"  Part="1" 
AR Path="/6247A5CE/62031137" Ref="#PWR046"  Part="1" 
F 0 "#PWR046" H 10275 3875 50  0001 C CNN
F 1 "GND" H 10280 3952 50  0000 C CNN
F 2 "" H 10275 4125 50  0001 C CNN
F 3 "" H 10275 4125 50  0001 C CNN
	1    10275 4125
	1    0    0    -1  
$EndComp
Wire Wire Line
	10275 4125 10275 4075
Wire Wire Line
	3750 1525 3750 1575
$Comp
L power:GND #PWR?
U 1 1
P 3750 1925
AR Path="/6114D32E/62039BEE" Ref="#PWR?"  Part="1" 
AR Path="/6247A5CE/62039BEE" Ref="#PWR019"  Part="1" 
F 0 "#PWR019" H 3750 1675 50  0001 C CNN
F 1 "GND" H 3755 1752 50  0000 C CNN
F 2 "" H 3750 1925 50  0001 C CNN
F 3 "" H 3750 1925 50  0001 C CNN
	1    3750 1925
	1    0    0    -1  
$EndComp
Wire Wire Line
	3750 1925 3750 1875
$Comp
L power:+3.3V #PWR?
U 1 1
P 3750 1525
AR Path="/6114D32E/6203DBB6" Ref="#PWR?"  Part="1" 
AR Path="/6247A5CE/6203DBB6" Ref="#PWR018"  Part="1" 
F 0 "#PWR018" H 3750 1375 50  0001 C CNN
F 1 "+3.3V" H 3765 1698 50  0000 C CNN
F 2 "" H 3750 1525 50  0001 C CNN
F 3 "" H 3750 1525 50  0001 C CNN
	1    3750 1525
	1    0    0    -1  
$EndComp
Wire Wire Line
	4175 1525 4175 1575
$Comp
L power:GND #PWR?
U 1 1
P 4175 1925
AR Path="/6114D32E/6203F733" Ref="#PWR?"  Part="1" 
AR Path="/6247A5CE/6203F733" Ref="#PWR021"  Part="1" 
F 0 "#PWR021" H 4175 1675 50  0001 C CNN
F 1 "GND" H 4180 1752 50  0000 C CNN
F 2 "" H 4175 1925 50  0001 C CNN
F 3 "" H 4175 1925 50  0001 C CNN
	1    4175 1925
	1    0    0    -1  
$EndComp
Wire Wire Line
	4175 1925 4175 1875
$Comp
L power:+3.3V #PWR?
U 1 1
P 4175 1525
AR Path="/6114D32E/6203F73A" Ref="#PWR?"  Part="1" 
AR Path="/6247A5CE/6203F73A" Ref="#PWR020"  Part="1" 
F 0 "#PWR020" H 4175 1375 50  0001 C CNN
F 1 "+3.3V" H 4190 1698 50  0000 C CNN
F 2 "" H 4175 1525 50  0001 C CNN
F 3 "" H 4175 1525 50  0001 C CNN
	1    4175 1525
	1    0    0    -1  
$EndComp
$Comp
L Device:C C?
U 1 1
P 4175 1725
AR Path="/6204BB74" Ref="C?"  Part="1" 
AR Path="/60D44BDB/6204BB74" Ref="C?"  Part="1" 
AR Path="/60D99CF5/6204BB74" Ref="C?"  Part="1" 
AR Path="/60D44364/6204BB74" Ref="C?"  Part="1" 
AR Path="/61150193/6204BB74" Ref="C?"  Part="1" 
AR Path="/61D5AB4C/6204BB74" Ref="C?"  Part="1" 
AR Path="/6247A5CE/6204BB74" Ref="C38"  Part="1" 
F 0 "C38" H 4225 1650 50  0000 L CNN
F 1 "100nF" H 4200 1825 50  0000 L CNN
F 2 "Capacitor_smd:C_0603_1608Metric" H 4213 1575 50  0001 C CNN
F 3 "~" H 4175 1725 50  0001 C CNN
	1    4175 1725
	1    0    0    -1  
$EndComp
$Comp
L Device:R R?
U 1 1
P 4275 2575
AR Path="/6114D32E/6249733D" Ref="R?"  Part="1" 
AR Path="/6247A5CE/6249733D" Ref="R22"  Part="1" 
F 0 "R22" V 4175 2575 50  0000 C CNN
F 1 "22R" V 4275 2575 50  0000 C CNN
F 2 "resistor_smd:R_0603_1608Metric" V 4205 2575 50  0001 C CNN
F 3 "~" H 4275 2575 50  0001 C CNN
	1    4275 2575
	0    1    1    0   
$EndComp
Wire Wire Line
	1300 6750 1150 6750
Text GLabel 1150 6750 0    50   BiDi ~ 0
USB_D2+
Wire Notes Line
	650  5575 650  7550
Wire Notes Line
	650  7550 5650 7550
Wire Notes Line
	5650 7550 5650 5575
Wire Notes Line
	5650 5575 650  5575
Text Notes 700  5700 0    50   ~ 0
ESD protection
Wire Notes Line
	5225 5550 10675 5550
Wire Notes Line
	10675 1275 5225 1275
Text Notes 5250 1375 0    50   ~ 0
USB downstream
Wire Notes Line
	650  1275 650  5550
Wire Notes Line
	650  5550 5200 5550
Wire Notes Line
	5200 5550 5200 1275
Wire Notes Line
	5200 1275 650  1275
Wire Notes Line
	5225 1275 5225 5550
Wire Notes Line
	10675 1275 10675 5550
NoConn ~ 6300 1825
NoConn ~ 6300 1925
NoConn ~ 9050 1775
NoConn ~ 9050 1875
NoConn ~ 9050 3925
NoConn ~ 9050 4025
$Comp
L Device:R R?
U 1 1
P 5775 2575
AR Path="/6114D32E/628783CD" Ref="R?"  Part="1" 
AR Path="/6247A5CE/628783CD" Ref="R6"  Part="1" 
F 0 "R6" V 5675 2575 50  0000 C CNN
F 1 "15K" V 5775 2575 50  0000 C CNN
F 2 "resistor_smd:R_0603_1608Metric" V 5705 2575 50  0001 C CNN
F 3 "~" H 5775 2575 50  0001 C CNN
	1    5775 2575
	1    0    0    -1  
$EndComp
$Comp
L Device:R R?
U 1 1
P 5975 2575
AR Path="/6114D32E/6287DA71" Ref="R?"  Part="1" 
AR Path="/6247A5CE/6287DA71" Ref="R9"  Part="1" 
F 0 "R9" V 5875 2575 50  0000 C CNN
F 1 "15K" V 5975 2575 50  0000 C CNN
F 2 "resistor_smd:R_0603_1608Metric" V 5905 2575 50  0001 C CNN
F 3 "~" H 5975 2575 50  0001 C CNN
	1    5975 2575
	1    0    0    -1  
$EndComp
$Comp
L power:GND #PWR?
U 1 1
P 5775 2775
AR Path="/6114D32E/6287E2F6" Ref="#PWR?"  Part="1" 
AR Path="/6247A5CE/6287E2F6" Ref="#PWR0182"  Part="1" 
F 0 "#PWR0182" H 5775 2525 50  0001 C CNN
F 1 "GND" H 5780 2602 50  0000 C CNN
F 2 "" H 5775 2775 50  0001 C CNN
F 3 "" H 5775 2775 50  0001 C CNN
	1    5775 2775
	1    0    0    -1  
$EndComp
$Comp
L power:GND #PWR?
U 1 1
P 5975 2775
AR Path="/6114D32E/6287E6D7" Ref="#PWR?"  Part="1" 
AR Path="/6247A5CE/6287E6D7" Ref="#PWR0183"  Part="1" 
F 0 "#PWR0183" H 5975 2525 50  0001 C CNN
F 1 "GND" H 5980 2602 50  0000 C CNN
F 2 "" H 5975 2775 50  0001 C CNN
F 3 "" H 5975 2775 50  0001 C CNN
	1    5975 2775
	1    0    0    -1  
$EndComp
Wire Wire Line
	5775 2775 5775 2725
Wire Wire Line
	5975 2775 5975 2725
Wire Wire Line
	5775 2425 5775 2325
Connection ~ 5775 2325
Wire Wire Line
	5775 2325 6225 2325
Wire Wire Line
	5975 2425 5975 2125
Connection ~ 5975 2125
Wire Wire Line
	5975 2125 6225 2125
$Comp
L Device:R R?
U 1 1
P 8525 2525
AR Path="/6114D32E/62892AB6" Ref="R?"  Part="1" 
AR Path="/6247A5CE/62892AB6" Ref="R20"  Part="1" 
F 0 "R20" V 8425 2525 50  0000 C CNN
F 1 "15K" V 8525 2525 50  0000 C CNN
F 2 "resistor_smd:R_0603_1608Metric" V 8455 2525 50  0001 C CNN
F 3 "~" H 8525 2525 50  0001 C CNN
	1    8525 2525
	1    0    0    -1  
$EndComp
$Comp
L Device:R R?
U 1 1
P 8725 2525
AR Path="/6114D32E/62892ABC" Ref="R?"  Part="1" 
AR Path="/6247A5CE/62892ABC" Ref="R30"  Part="1" 
F 0 "R30" V 8625 2525 50  0000 C CNN
F 1 "15K" V 8725 2525 50  0000 C CNN
F 2 "resistor_smd:R_0603_1608Metric" V 8655 2525 50  0001 C CNN
F 3 "~" H 8725 2525 50  0001 C CNN
	1    8725 2525
	1    0    0    -1  
$EndComp
$Comp
L power:GND #PWR?
U 1 1
P 8525 2725
AR Path="/6114D32E/62892AC2" Ref="#PWR?"  Part="1" 
AR Path="/6247A5CE/62892AC2" Ref="#PWR0184"  Part="1" 
F 0 "#PWR0184" H 8525 2475 50  0001 C CNN
F 1 "GND" H 8530 2552 50  0000 C CNN
F 2 "" H 8525 2725 50  0001 C CNN
F 3 "" H 8525 2725 50  0001 C CNN
	1    8525 2725
	1    0    0    -1  
$EndComp
$Comp
L power:GND #PWR?
U 1 1
P 8725 2725
AR Path="/6114D32E/62892AC8" Ref="#PWR?"  Part="1" 
AR Path="/6247A5CE/62892AC8" Ref="#PWR0189"  Part="1" 
F 0 "#PWR0189" H 8725 2475 50  0001 C CNN
F 1 "GND" H 8730 2552 50  0000 C CNN
F 2 "" H 8725 2725 50  0001 C CNN
F 3 "" H 8725 2725 50  0001 C CNN
	1    8725 2725
	1    0    0    -1  
$EndComp
Wire Wire Line
	8525 2725 8525 2675
Wire Wire Line
	8725 2725 8725 2675
Wire Wire Line
	8525 2375 8525 2275
Wire Wire Line
	8725 2375 8725 2075
Connection ~ 8525 2275
Wire Wire Line
	8525 2275 8975 2275
Connection ~ 8725 2075
Wire Wire Line
	8725 2075 8975 2075
$Comp
L Device:R R?
U 1 1
P 8525 4675
AR Path="/6114D32E/6289D193" Ref="R?"  Part="1" 
AR Path="/6247A5CE/6289D193" Ref="R21"  Part="1" 
F 0 "R21" V 8425 4675 50  0000 C CNN
F 1 "15K" V 8525 4675 50  0000 C CNN
F 2 "resistor_smd:R_0603_1608Metric" V 8455 4675 50  0001 C CNN
F 3 "~" H 8525 4675 50  0001 C CNN
	1    8525 4675
	1    0    0    -1  
$EndComp
$Comp
L Device:R R?
U 1 1
P 8725 4675
AR Path="/6114D32E/6289D199" Ref="R?"  Part="1" 
AR Path="/6247A5CE/6289D199" Ref="R31"  Part="1" 
F 0 "R31" V 8625 4675 50  0000 C CNN
F 1 "15K" V 8725 4675 50  0000 C CNN
F 2 "resistor_smd:R_0603_1608Metric" V 8655 4675 50  0001 C CNN
F 3 "~" H 8725 4675 50  0001 C CNN
	1    8725 4675
	1    0    0    -1  
$EndComp
$Comp
L power:GND #PWR?
U 1 1
P 8525 4875
AR Path="/6114D32E/6289D19F" Ref="#PWR?"  Part="1" 
AR Path="/6247A5CE/6289D19F" Ref="#PWR0191"  Part="1" 
F 0 "#PWR0191" H 8525 4625 50  0001 C CNN
F 1 "GND" H 8530 4702 50  0000 C CNN
F 2 "" H 8525 4875 50  0001 C CNN
F 3 "" H 8525 4875 50  0001 C CNN
	1    8525 4875
	1    0    0    -1  
$EndComp
$Comp
L power:GND #PWR?
U 1 1
P 8725 4875
AR Path="/6114D32E/6289D1A5" Ref="#PWR?"  Part="1" 
AR Path="/6247A5CE/6289D1A5" Ref="#PWR0193"  Part="1" 
F 0 "#PWR0193" H 8725 4625 50  0001 C CNN
F 1 "GND" H 8730 4702 50  0000 C CNN
F 2 "" H 8725 4875 50  0001 C CNN
F 3 "" H 8725 4875 50  0001 C CNN
	1    8725 4875
	1    0    0    -1  
$EndComp
Wire Wire Line
	8525 4875 8525 4825
Wire Wire Line
	8725 4875 8725 4825
Wire Wire Line
	8525 4525 8525 4425
Wire Wire Line
	8725 4525 8725 4225
Connection ~ 8525 4425
Wire Wire Line
	8525 4425 8975 4425
Connection ~ 8725 4225
Wire Wire Line
	8725 4225 8975 4225
$Comp
L power:GND #PWR?
U 1 1
P 3225 2100
AR Path="/6114D32E/628BB788" Ref="#PWR?"  Part="1" 
AR Path="/6247A5CE/628BB788" Ref="#PWR0194"  Part="1" 
F 0 "#PWR0194" H 3225 1850 50  0001 C CNN
F 1 "GND" H 3230 1927 50  0000 C CNN
F 2 "" H 3225 2100 50  0001 C CNN
F 3 "" H 3225 2100 50  0001 C CNN
	1    3225 2100
	1    0    0    -1  
$EndComp
Wire Wire Line
	2775 2050 2775 2125
Connection ~ 2775 2125
$Comp
L Device:C C?
U 1 1
P 3750 1725
AR Path="/62039BE1" Ref="C?"  Part="1" 
AR Path="/60D44BDB/62039BE1" Ref="C?"  Part="1" 
AR Path="/62022D96/62039BE1" Ref="C?"  Part="1" 
AR Path="/6247A5CE/62039BE1" Ref="C37"  Part="1" 
F 0 "C37" H 3800 1650 50  0000 L CNN
F 1 "1uF" H 3800 1825 50  0000 L CNN
F 2 "Capacitor_smd:C_0603_1608Metric" H 3788 1575 50  0001 C CNN
F 3 "~" H 3750 1725 50  0001 C CNN
	1    3750 1725
	1    0    0    -1  
$EndComp
Wire Wire Line
	3225 2100 3225 2050
Wire Wire Line
	3225 2050 3075 2050
Wire Wire Line
	3075 2050 3075 2225
Wire Wire Line
	1900 4275 2025 4275
Wire Wire Line
	1900 3975 1900 4275
Wire Wire Line
	1900 3975 2025 3975
Connection ~ 1900 4275
Wire Wire Line
	1800 3975 1800 4125
$Comp
L Device:R R?
U 1 1
P 6150 4325
AR Path="/6114D32E/62906741" Ref="R?"  Part="1" 
AR Path="/6247A5CE/62906741" Ref="R10"  Part="1" 
F 0 "R10" V 6050 4325 50  0000 C CNN
F 1 "OPT" V 6150 4325 50  0000 C CNN
F 2 "resistor_smd:R_0603_1608Metric" V 6080 4325 50  0001 C CNN
F 3 "~" H 6150 4325 50  0001 C CNN
	1    6150 4325
	0    1    1    0   
$EndComp
$Comp
L Device:R R?
U 1 1
P 6150 4425
AR Path="/6114D32E/62906747" Ref="R?"  Part="1" 
AR Path="/6247A5CE/62906747" Ref="R11"  Part="1" 
F 0 "R11" V 6075 4425 50  0000 C CNN
F 1 "OPT" V 6150 4425 50  0000 C CNN
F 2 "resistor_smd:R_0603_1608Metric" V 6080 4425 50  0001 C CNN
F 3 "~" H 6150 4425 50  0001 C CNN
	1    6150 4425
	0    1    -1   0   
$EndComp
Text Notes 5950 4125 0    50   ~ 0
USB bypass
Text Label 6525 4325 2    50   ~ 0
D4+
Text Label 6525 4425 2    50   ~ 0
D4-
Wire Wire Line
	6525 4325 6300 4325
Wire Wire Line
	6300 4425 6525 4425
Text GLabel 5850 4425 0    50   BiDi ~ 0
USB_D0-
Text GLabel 5850 4325 0    50   BiDi ~ 0
USB_D0+
Wire Wire Line
	5850 4325 6000 4325
Wire Wire Line
	5850 4425 6000 4425
$Comp
L custom_parts_library:74AHC1G17 U3
U 1 1
P 1625 2150
F 0 "U3" H 1700 2250 50  0000 L CNN
F 1 "74AHC1G17" H 1700 2050 50  0000 L CNN
F 2 "Package_TO_SOT_SMD:SOT-353_SC-70-5" H 1050 2650 50  0001 C CNN
F 3 "" H 1050 2650 50  0001 C CNN
	1    1625 2150
	1    0    0    -1  
$EndComp
$Comp
L Device:R R?
U 1 1
P 1350 1825
AR Path="/6114D32E/628DE2B4" Ref="R?"  Part="1" 
AR Path="/6247A5CE/628DE2B4" Ref="R32"  Part="1" 
F 0 "R32" V 1450 1825 50  0000 C CNN
F 1 "OPT" V 1350 1825 50  0000 C CNN
F 2 "resistor_smd:R_0603_1608Metric" V 1280 1825 50  0001 C CNN
F 3 "~" H 1350 1825 50  0001 C CNN
	1    1350 1825
	1    0    0    1   
$EndComp
Wire Wire Line
	1350 1975 1350 2150
Wire Wire Line
	1350 2150 1375 2150
Wire Wire Line
	1225 2150 1350 2150
Connection ~ 1350 2150
$Comp
L power:+3.3V #PWR?
U 1 1
P 1650 1900
AR Path="/6114D32E/628F16CA" Ref="#PWR?"  Part="1" 
AR Path="/6247A5CE/628F16CA" Ref="#PWR023"  Part="1" 
F 0 "#PWR023" H 1650 1750 50  0001 C CNN
F 1 "+3.3V" H 1665 2073 50  0000 C CNN
F 2 "" H 1650 1900 50  0001 C CNN
F 3 "" H 1650 1900 50  0001 C CNN
	1    1650 1900
	1    0    0    -1  
$EndComp
Wire Wire Line
	1650 1900 1650 1950
$Comp
L power:GND #PWR?
U 1 1
P 1650 2400
AR Path="/6114D32E/628F7EA6" Ref="#PWR?"  Part="1" 
AR Path="/6247A5CE/628F7EA6" Ref="#PWR028"  Part="1" 
F 0 "#PWR028" H 1650 2150 50  0001 C CNN
F 1 "GND" H 1575 2475 50  0000 C CNN
F 2 "" H 1650 2400 50  0001 C CNN
F 3 "" H 1650 2400 50  0001 C CNN
	1    1650 2400
	1    0    0    -1  
$EndComp
Wire Wire Line
	1650 2400 1650 2350
Wire Wire Line
	1350 1625 1350 1675
Wire Wire Line
	1925 2150 1975 2150
Wire Wire Line
	1975 2150 1975 2575
Wire Wire Line
	1975 2575 2025 2575
Wire Wire Line
	1350 1625 1975 1625
Wire Wire Line
	1975 1625 1975 2150
Connection ~ 1975 2150
$EndSCHEMATC
